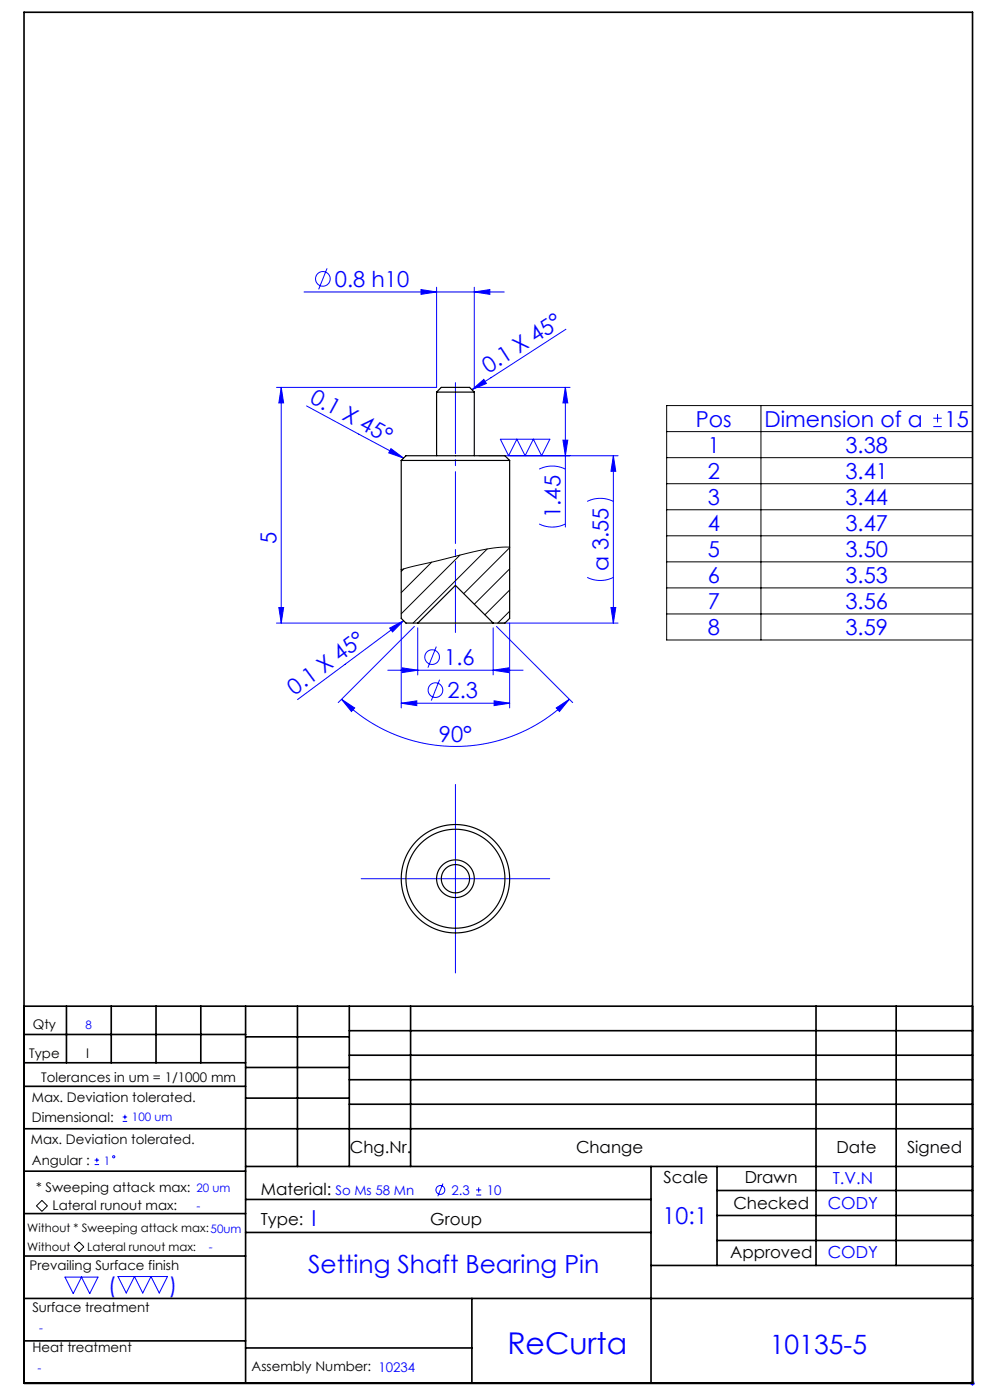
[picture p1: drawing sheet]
<svg xmlns="http://www.w3.org/2000/svg" width="210mm" height="297mm" viewBox="0 0 210 297" stroke-linecap="round" stroke-linejoin="round" font-family="sans-serif">
<g fill="none" stroke="#00f" stroke-width=".21">
<path d="M69.4 56.9l-1.8 4.5M64.5 61.9h42.5M89.3 61.4l3.3 .5-3.3 .5zM92.6 60.9v21.3h-33.9M100.6 61.9l3.3-.5v1zM100.6 60.9v21.3h20.3M120 69.8l-19.9 12.9M59.7 82.2l.5 3.3h-1.1zM59.7 82.2v50M65 86.1l20.6 11.1M82.9 95.2l2.7 2-3.1-1.1zM100.1 82.7l2.5-2.2 .6 .8z"/>
<path d="M101.6 96.7h29.5M106.1 93.2h10.5l-1.7 3.5-1.8-3.5-1.7 3.5-1.8-3.5-1.7 3.5zM114.4 99.5a6.2 6.2 0 0 1 5.5 0M119.4 93.4h1l-.5 3.3zM119.9 82.2v29.6M119.9 82.2l.5 3.3h-1zM130.1 96.7l.5 3.3h-1zM130.1 96.7v35.5M198 90.5h1.8M198 88.7h1.8M198.9 87.8v1.8M114.4 111.2a6.2 6.2 0 0 0 5.5 0"/>
<path d="M124.6 106.4a6.2 6.2 0 0 1 5.5 0M58.7 132.2h26.4v18M59.1 128.9h1.1l-.5 3.3zM82.7 133.2l2.9-1.5-2.3 2.4zM85.6 131.7l-22.5 16.7M87.9 132.9l-16.2 16.2M88.6 133.2v10M92.5 137.2l-1.7 4.4M104.6 133.2v10M105.3 132.9l16.2 16.2M105.6 132.2h25.5M108.1 132.2v18"/>
<path d="M124.6 122.5a6.2 6.2 0 0 0 5.5 0M129.6 128.9h1l-.5 3.3zM72.4 148.3l2.8 1.9-.7 .7zM72.4 148.3a34.2 34.2 0 0 0 48.4 0M82.3 142.2h28.7M85.1 149.2l3.3-.5v1zM85.1 149.2h23M85.3 141.7l3.3 .5-3.3 .5zM93.3 144.2l-1.8 4.4M104.6 142.2l3.3-.5v1zM104.8 148.7l3.3 .5-3.3 .5zM118 150.2l2.8-1.9-2.1 2.6z"/>
<path d="M96.6 166.4v40M76.6 186.4h40M26 237.9h1M26 237h1M26.5 236.5v.9M20.1 247.1h.9M20.1 246.1h.9M20.5 245.6v1M94 251.1l-1.1 2.7M101 253.5h1.1M101 252.4h1.1M101.5 251.9v1.1"/>
<path d="M13.8 270.9h7l-1.8 3.5-1.7-3.5-1.8 3.5zM25 270.8h10.5l-1.7 3.5-1.8-3.5-1.7 3.5-1.8-3.5-1.7 3.5zM205.8 293.5h1M205.9 293.1l.7 .7M206.3 293v1M206.6 293.1l-.7 .7"/>
<circle cx="68.5" cy="59.2" r="1.56"/>
<circle cx="91.7" cy="139.4" r="1.56"/>
<circle cx="92.4" cy="146.4" r="1.56"/>
<circle cx="24.1" cy="245.4" r=".24"/>
<circle cx="93.4" cy="252.4" r=".94"/>
</g>
<path d="M141.4 86h64.9v49.8h-64.9zM141.4 91.6h64.9M141.4 97.1h64.9M161.4 86v49.8M141.4 102.6h64.9M141.4 108.1h64.9M141.4 113.7h64.9M141.4 119.2h64.9M141.4 124.7h64.9M141.4 130.2h64.9M8.9 254.7l1.2 1.1-1.2 1.2-1.2-1.2zM15.8 264.5l1-1 1 1-1 1z" fill="none" stroke="#000" stroke-width=".21"/>
<path d="M96.6 81.2v53" fill="none" stroke="#00f" stroke-width=".21" stroke-dasharray="15.2 1.3 1.3 1.3" stroke-dashoffset=".2"/>
<g fill="none" stroke="#000" stroke-width=".35">
<path d="M5.1 2.6h201.2v290.9h-201.2zM5.1 213.5h201.2M5.1 219.5h47M14.1 213.5v12M23.6 213.5v12M33.1 213.5v12M42.6 213.5v12M52.1 213.5v80M52.1 220h22M63.1 213.5v34M74.1 218.7h132.2M74.1 213.5v34"/>
<path d="M87.1 213.5v34M173.1 213.5v55M190.1 213.5v55M5.1 239.5h201.2M5.1 230.5h47M5.1 225.5h47M52.1 226.5h22M52.1 233h22M74.1 223.9h132.2M74.1 229.1h132.2M74.1 234.3h132.2M5.1 257.5h47"/>
<path d="M5.1 248.5h47M52.1 247.5h154.2M52.1 254.5h86M138.1 247.5v46M152.1 247.5v21M152.1 252.6h54.2M152.1 257.9h54.2M5.1 275.5h201.2M5.1 266.5h47M52.1 261.5h86M100.1 275.5v18M138.1 268.5h68.2"/>
<path d="M152.1 263.2h54.2M5.1 284.5h47M52.1 286h48"/>
</g>
<g fill="#00f">
<path d="M82.9 95.2l2.7 2-3.1-1.1z"/>
<path d="M100.1 82.7l2.5-2.2 .6 .8z"/>
<path d="M82.7 133.2l2.9-1.5-2.3 2.4z"/>
<path d="M89.3 61.4l3.3 .5-3.3 .5zM100.6 61.9l3.3-.5v1zM85.1 149.2l3.3-.5v1zM104.8 148.7l3.3 .5-3.3 .5zM85.3 141.7l3.3 .5-3.3 .5zM104.6 142.2l3.3-.5v1z"/>
<path d="M72.4 148.3l2.8 1.9-.7 .7zM118 150.2l2.8-1.9-2.1 2.6z"/>
<path d="M59.7 82.2l.5 3.3h-1.1zM59.1 128.9h1.1l-.5 3.3zM130.1 96.7l.5 3.3h-1zM129.6 128.9h1l-.5 3.3zM119.9 82.2l.5 3.3h-1zM119.4 93.4h1l-.5 3.3z"/>
</g>
<path d="M91.6 119.3l-6.5 6.4M97.6 117.8l-12.5 12.4M103.3 116.5l-15.7 15.7M108.1 116.1a29.2 29.2 0 0 0-9.5 1.4l-13.5 3.4M108.1 116.2l-9.7 9.7M85.7 120.7l-.6 .5M108.1 120.7l-7.5 7.5M108.1 125.2l-5.2 5.2M108.1 129.7l-2.5 2.5" fill="none" stroke="#000" stroke-width=".21"/>
<g fill="none" stroke="#000" stroke-width=".25">
<path d="M85.1 97.7h23M85.1 97.7l1-1h21l1 1M85.1 97.7v33.5l1 1h2.5M92.6 83.2l1-1h6l1 1M92.6 83.2h8M92.6 83.2v13.5M100.6 83.2v13.5M108.1 97.7v33.5l-1 1h-2.5M88.6 132.2h16M88.6 132.2l8-8 8 8"/>
<circle cx="96.6" cy="186.4" r="3"/>
<circle cx="96.6" cy="186.4" r="4"/>
<circle cx="96.6" cy="186.4" r="11.5"/>
<circle cx="96.6" cy="186.4" r="10.5"/>
</g>
<text font-size="6.3" fill="#00f" x="107.6" y="287.3">ReCurta</text>
<text font-size="5.6" fill="#00f" x="163.3" y="287.2">10135-5</text>
<text font-size="5.3" fill="#00f" x="65.4" y="270.1">Setting Shaft Bearing Pin</text>
<text font-size="4.9" fill="#00f" x="140.6" y="259.7">10:1</text>
<g font-size="4.7" fill="#00f">
<text x="71.1" y="60.9">0.8 h10</text>
<text x="103.6" y="79.3" transform="rotate(-33 103.6 79.3)">0.1 X 45°</text>
<text x="65.5" y="85.2" transform="rotate(28 65.5 85.2)">0.1 X 45°</text>
<text x="147.6" y="90.5">Pos</text>
<text x="162.2" y="90.5">Dimension of a</text>
<text x="200.4" y="90.5">15</text>
<text x="150.1" y="96">1</text>
<text x="150.1" y="101.5">2</text>
<text x="179.3" y="96">3.38</text>
<text x="179.3" y="101.5">3.41</text>
<text x="150.1" y="107.1">3</text>
<text x="179.3" y="107.1">3.44</text>
<text x="118.9" y="109.9" transform="rotate(-90 118.9 109.9)">1.45</text>
<text x="150.1" y="112.6">4</text>
<text x="179.3" y="112.6">3.47</text>
<text x="58.6" y="115.4" transform="rotate(-90 58.6 115.4)">5</text>
<text x="150.1" y="118.1">5</text>
<text x="179.3" y="118.1">3.50</text>
<text x="129.1" y="121.2" transform="rotate(-90 129.1 121.2)">a 3.55</text>
<text x="150.1" y="123.6">6</text>
<text x="179.3" y="123.6">3.53</text>
<text x="150.1" y="129.2">7</text>
<text x="179.3" y="129.2">3.56</text>
<text x="150.1" y="134.7">8</text>
<text x="179.3" y="134.7">3.59</text>
<text x="94.2" y="141.1">1.6</text>
<text x="62.5" y="147.6" transform="rotate(-37 62.5 147.6)">0.1 X 45°</text>
<text x="94.9" y="148.1">2.3</text>
<text x="93.1" y="157.3">90°</text>
<text x="66.1" y="260">I</text>
<text x="23" y="274.3">(</text>
<text x="35.9" y="274.3">)</text>
</g>
<g font-size="3.5">
<text x="74.2" y="244.7">Chg.Nr.</text>
<text x="122.2" y="244.7">Change</text>
<text x="177.4" y="244.7">Date</text>
<text x="192.4" y="244.7">Signed</text>
<text x="140.8" y="250.9">Scale</text>
<text x="158" y="250.9">Drawn</text>
<text x="55.3" y="253.5">Material:</text>
<text x="155.6" y="256.4">Checked</text>
<text x="55.3" y="259.8">Type:</text>
<text x="91.3" y="259.8">Group</text>
<text x="154.9" y="266.9">Approved</text>
</g>
<g font-size="3.5" fill="#00f">
<text x="176.6" y="251.1">T.V.N</text>
<text x="175.6" y="256.6">CODY</text>
<text x="175.6" y="267">CODY</text>
</g>
<g font-size="2.8">
<text x="7" y="218.4">Qty</text>
<text x="6.2" y="224.5">Type</text>
<text x="18.2" y="224.5">I</text>
<text x="6.8" y="233.7">Max. Deviation tolerated.</text>
<text x="8.8" y="229.4">Tolerances in um = 1/1000 mm</text>
<text x="6.8" y="238.1">Dimensional:</text>
<text x="6.6" y="242.8">Max. Deviation tolerated.</text>
<text x="6.8" y="247.1">Angular :</text>
<text x="7.6" y="252.9">* Sweeping attack max:</text>
<text x="11.2" y="256.7">Lateral runout max:</text>
<text x="6.3" y="269.5">Prevailing Surface finish</text>
<text x="6.9" y="278.3">Surface treatment</text>
<text x="6.9" y="286.7">Heat treatment</text>
<text x="53.4" y="290.9">Assembly Number: 10234</text>
</g>
<g font-size="2.8" fill="#00f">
<text x="71.1" y="253.5">So Ms 58 Mn</text>
<text x="95.7" y="253.5">2.3</text>
<text x="103.2" y="253.5">10</text>
</g>
<g font-size="2.5" fill="#00f">
<text x="18.1" y="218.3">8</text>
<text x="28" y="237.9">100 um</text>
<text x="22" y="247">1</text>
<text x="41.7" y="252.9">20 um</text>
<text x="41.7" y="256.6">-</text>
<text x="44.3" y="265.3">-</text>
<text x="8.3" y="282.6">-</text>
<text x="7.9" y="291">-</text>
</g>
<g font-size="2.5">
<text x="5.8" y="261.4">Without * Sweeping attack max:50um</text>
<text x="5.8" y="265.4">Without</text>
<text x="18.5" y="265.3">Lateral runout max:</text>
</g>
</svg>
